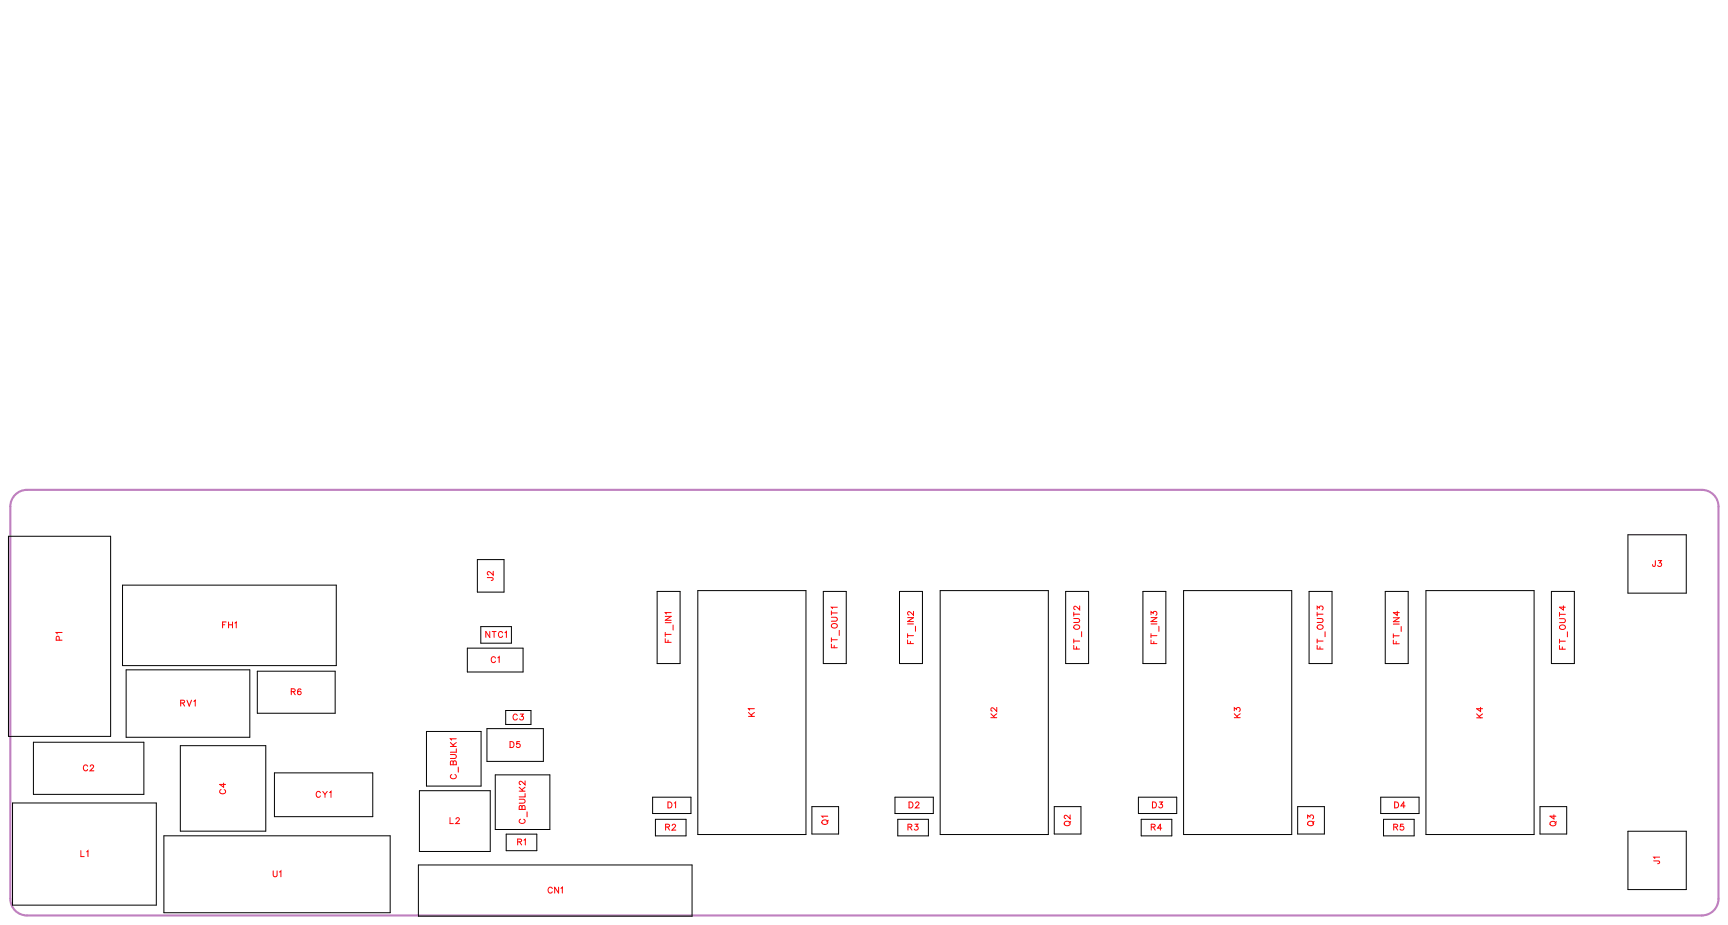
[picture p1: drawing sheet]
<svg xmlns="http://www.w3.org/2000/svg" width="207mm" height="111mm" viewBox="0 0 207 111" stroke-linecap="round" stroke-linejoin="round" font-family="sans-serif">
<path d="M1.8 59.3l.4-.3 .5-.2h.5h201a2 2 0 0 1 2 2v47a2 2 0 0 1-2 2h-201a2 2 0 0 1-2-2v-47l.1-.6 .2-.5z" fill="none" stroke="#bf80bf" stroke-width=".25"/>
<g fill="none" stroke="#000" stroke-width=".12">
<path d="M1 64.3h12.3v24h-12.3zM14.7 70.2h25.7v9.6h-25.7zM56.1 77.7h6.7v2.9h-6.7zM57.3 67.1h3.2v3.9h-3.2zM57.7 75.2h3.7v2h-3.7zM78.9 70.9h2.7v8.7h-2.7zM83.7 70.8h13v29.3h-13zM98.8 70.9h2.7v8.7h-2.7zM107.9 70.9h2.8v8.7h-2.8zM112.8 70.8h13v29.3h-13zM127.9 70.9h2.7v8.7h-2.7zM137.1 70.9h2.8v8.7h-2.8z"/>
<path d="M142 70.8h13v29.3h-13zM157.1 70.9h2.7v8.7h-2.7zM166.2 70.9h2.8v8.7h-2.8zM171.1 70.8h13v29.3h-13zM186.2 70.9h2.7v8.7h-2.7zM195.4 64.1h7v7h-7zM1.5 96.3h17.3v12.3h-17.3zM4 89h13.3v6.3h-13.3zM15.1 80.4h14.9v8h-14.9zM21.6 89.4h10.3v10.3h-10.3zM30.9 80.5h9.3v5.1h-9.3zM32.9 92.7h11.8v5.3h-11.8z"/>
<path d="M50.3 94.8h8.5v7.3h-8.5zM51.2 87.7h6.5v6.6h-6.5zM58.4 87.4h6.8v3.9h-6.8zM59.4 92.9h6.6v6.6h-6.6zM60.7 85.2h3v1.7h-3zM78.3 95.6h4.6v2h-4.6zM78.7 98.3h3.6v2h-3.6zM97.4 96.8h3.2v3.2h-3.2zM107.4 95.6h4.6v2h-4.6zM107.7 98.3h3.7v2h-3.7zM126.5 96.8h3.2v3.2h-3.2zM136.6 95.6h4.6v2h-4.6z"/>
<path d="M136.9 98.3h3.7v2h-3.7zM155.7 96.8h3.2v3.2h-3.2zM165.7 95.6h4.6v2h-4.6zM166 98.3h3.7v2h-3.7zM184.8 96.8h3.2v3.2h-3.2zM195.4 99.7h7v7h-7zM19.7 100.3h27.1v9.2h-27.1zM50.2 103.8h32.8v6.1h-32.8zM60.7 100.1h3.7v1.9h-3.7z"/>
</g>
<g fill="none" stroke="#f00" stroke-width=".12">
<path d="M7.1 76.8v-.4h-.3l-.1 .4h.7M7.4 75.9h-.7l.2 .1M26.7 74.9h.3M27.1 74.6h-.4v.7M27.4 74.9h.5M27.4 74.6v.7M27.9 74.6v.7M28.2 74.7l.1-.1v.7M58.5 69.3h.6l.1 .3h-.3M58.8 75.8v.7l-.5-.7v.7M59.1 75.8h.4M59.2 68.5v.5l-.4-.3-.2-.1-.1 .1v.1l.1 .2"/>
<path d="M59.3 75.8v.7M59.5 78.9a.26 .26 0 0 0-.3-.1 .26 .26 0 0 0-.3 .2v.2a.26 .26 0 0 0 .3 .3 .26 .26 0 0 0 .3-.2M59.7 78.9l.2-.1v.7M60.3 75.9a.26 .26 0 0 0-.3-.1 .26 .26 0 0 0-.2 .2v.2a.26 .26 0 0 0 .2 .3 .26 .26 0 0 0 .3-.2M60.6 75.9l.2-.1v.7M79.8 76.6v.5h.7M79.8 75.9v.4M79.8 76.1h.7M79.8 74.7h.7M79.8 73.9h.7l-.7 .5h.7M80.2 76.8v.3M80.5 73.5h-.7l.2 .2"/>
<path d="M80.8 75v.6M99.8 74h.5l.2 .2-.1 .3h-.6M99.8 77.3v.4h.7M99.8 73.3v.5M99.8 76.5v.5M99.8 76.7h.7M99.8 73.5h.7M99.9 74.9a.35 .35 0 0 1 .4-.1 .35 .35 0 0 1 .1 .4 .33 .33 0 0 1-.4 .1 .33 .33 0 0 1-.1-.4zM100.1 77.4v.3M100.5 72.8h-.7l.1 .2M100.7 75.6v.6M108.9 76.8v.4h.7"/>
<path d="M108.9 76v.5M108.9 76.2h.7M108.9 74.8h.7M108.9 74.1h.7l-.7 .5h.7M109.2 76.9v.3M109.6 73.3v.5l-.3-.3-.3-.1-.1 .1v.1l.2 .2M109.9 75.1v.6M128.8 74.2h.6l.2 .2-.1 .2-.7 .1M128.8 77.4v.5h.8M128.8 73.4v.5M128.8 76.7v.4M128.8 76.9h.8"/>
<path d="M128.8 73.7h.8M129 75a.35 .35 0 0 1 .4 0 .35 .35 0 0 1 .1 .4 .33 .33 0 0 1-.4 .1 .33 .33 0 0 1-.1-.5zM129.2 77.6v.3M129.6 72.7v.5l-.4-.4-.2-.1-.2 .2v.1l.2 .1M129.8 75.8v.6M138.1 73.7v-.3l.3 .2a.24 .24 0 0 1 .4-.2 .24 .24 0 0 1-.1 .4M138.1 76.8v.4h.7M138.1 76.2h.7M138.1 74.8h.7M138.1 74.1h.7l-.7 .5h.7M138.1 76v.5M138.5 76.9v.3"/>
<path d="M139.1 75.1v.6M158.1 74.2h.5l.2 .2-.1 .2-.6 .1M158.1 73.1v-.4l.2 .2a.24 .24 0 0 1 .4-.2 .25 .25 0 0 1-.1 .5M158.1 77.4v.5h.7M158.1 76.9h.7M158.1 73.7h.7M158.1 73.4v.5M158.1 76.7v.4M158.2 75a.35 .35 0 0 1 .4 0 .35 .35 0 0 1 .1 .4 .33 .33 0 0 1-.4 .1 .33 .33 0 0 1-.1-.5zM158.4 77.6v.3M159 75.8v.6M167.2 76.3h.7"/>
<path d="M167.2 74.9h.7M167.2 74.1h.7l-.7 .5h.7M167.2 76.8v.4h.7M167.2 76v.5M167.5 77v.2M167.7 73.3v.5l-.5-.3h.7M168.1 75.1v.6M187.1 74.2h.5l.2 .2-.1 .2-.6 .1M187.1 73.7h.7M187.1 77.4v.5h.7M187.1 73.5v.4M187.1 76.7v.4"/>
<path d="M187.1 76.9h.7M187.2 75a.35 .35 0 0 1 .5 0 .35 .35 0 0 1 .1 .4 .33 .33 0 0 1-.4 .1 .33 .33 0 0 1-.2-.5zM187.5 77.6v.3M187.6 72.7v.5l-.5-.4h.7M188.1 75.8v.6M198.6 67.2v.7h-.2l-.1-.2M199 67.2h.4l-.2 .3a.24 .24 0 0 1 .1 .4 .24 .24 0 0 1-.4-.1M10.5 91.9a.26 .26 0 0 0-.3-.1 .26 .26 0 0 0-.2 .2v.2a.26 .26 0 0 0 .2 .3 .26 .26 0 0 0 .3-.2M10.8 91.9l.2-.1h.1l.1 .1-.1 .2-.3 .4h.5M21.7 84.3h.4l.1-.2-.2-.1h-.3v.7M21.9 84.3l.3 .4M22.4 84l.3 .7 .3-.7"/>
<path d="M23.3 84.1l.1-.1v.7M26.5 94.7a.26 .26 0 0 0-.1 .3 .26 .26 0 0 0 .2 .2h.2a.26 .26 0 0 0 .3-.2 .26 .26 0 0 0-.2-.3M26.8 93.9v.5l-.4-.3h.7M35 83l.4-.1v-.1l-.1-.2h-.3v.7M35.2 83l.2 .3M36.1 82.7a.35 .35 0 0 0-.4 .2 .35 .35 0 0 0 .2 .4 .22 .22 0 0 0 .2-.2 .22 .22 0 0 0-.2-.2 .22 .22 0 0 0-.2 .2M38.4 95.1a.26 .26 0 0 0-.2-.2 .26 .26 0 0 0-.3 .3v.2a.26 .26 0 0 0 .3 .2 .26 .26 0 0 0 .2-.1M38.7 94.9l.3 .4v.3M39.3 94.9l-.3 .4M39.6 95.1l.1-.2v.7M54 98.1v.7h.4M54 90.5h.6l.2 .2-.1 .2-.7 .1"/>
<path d="M54 89.5h.8M54 89.1l.5 .4M54.2 92.9a.26 .26 0 0 0-.2 .3 .26 .26 0 0 0 .3 .2h.2a.26 .26 0 0 0 .3-.2 .26 .26 0 0 0-.2-.3M54.4 91.4l-.1-.1h-.2l-.1 .4h.8v-.3l-.2-.1h-.2v.4M54.7 98.3l.2-.2h.1l.1 .1-.1 .3-.3 .3h.5M54.8 88.6h-.8l.2 .2M54.8 89.8v.4h-.8M54.8 89.1l-.4 .3M55 92v.6M61.2 89h.2a.38 .38 0 0 1 .3 .3 .38 .38 0 0 1-.3 .4h-.2zM62.1 85.8a.26 .26 0 0 0-.3-.1 .26 .26 0 0 0-.2 .2v.2a.26 .26 0 0 0 .2 .3 .26 .26 0 0 0 .3-.2M62.3 95.9h.5l.2 .2-.1 .2h-.6"/>
<path d="M62.3 94.9h.7M62.3 94.4l.5 .5M62.4 89h-.4v.3a.25 .25 0 0 1 .4 0 .25 .25 0 0 1-.1 .3 .25 .25 0 0 1-.3-.1M62.4 85.7h.4l-.2 .2a.24 .24 0 0 1 .2 .4 .24 .24 0 0 1-.4-.1M62.5 98.3a.26 .26 0 0 0-.2 .3 .26 .26 0 0 0 .3 .2h.1a.26 .26 0 0 0 .3-.2 .26 .26 0 0 0-.2-.3M62.6 96.8v-.1h-.2l-.1 .4h.7v-.3l-.1-.2-.2 .1-.1 .4M63 93.7v.4l-.3-.3-.3-.1-.1 .1v.2l.2 .1M63 95.2v.4h-.7M63 94.4l-.4 .3M63.2 97.4v.6M79.9 99.2h.4v-.2l-.1-.1h-.3v.7M80.1 99.2l.2 .4"/>
<path d="M80.2 96.2h.2a.38 .38 0 0 1 .2 .4 .38 .38 0 0 1-.2 .3h-.2zM80.7 99l.1-.1h.1l.2 .1-.1 .2-.4 .4h.5M80.9 96.3l.2-.1v.7M89.8 85.9h.7M89.8 85.5l.5 .4M90.5 85h-.7l.2 .2M90.5 85.5l-.4 .3M98.7 98.4a.35 .35 0 0 1 .4 0 .35 .35 0 0 1 .2 .4 .33 .33 0 0 1-.5 .1 .33 .33 0 0 1-.1-.5zM99.3 97.9h-.7l.2 .2M99.4 98.4l-.2 .2M109 99.2h.4v-.2l-.1-.1h-.3v.7M109.1 96.2h.2a.38 .38 0 0 1 .3 .4 .38 .38 0 0 1-.3 .3h-.2z"/>
<path d="M109.2 99.2l.2 .4M109.8 98.9h.4l-.3 .2a.24 .24 0 0 1 .2 .4 .24 .24 0 0 1-.4-.1M109.9 96.4l.1-.2h.1l.2 .1-.1 .3-.4 .3h.5M118.9 86.1h.7M118.9 85.6l.5 .5M119.6 84.9v.4l-.3-.3-.3-.1-.1 .1v.2l.2 .1M119.6 85.6l-.4 .3M127.8 98.6a.35 .35 0 0 1 .4-.1 .35 .35 0 0 1 .2 .4 .33 .33 0 0 1-.5 .1 .33 .33 0 0 1-.1-.4zM128.4 97.8v.4l-.3-.3-.3-.1-.1 .1v.2l.2 .1M128.5 98.5l-.2 .2M138.2 99.2h.4v-.2l-.1-.1h-.3v.7M138.3 96.2h.2a.38 .38 0 0 1 .3 .4 .38 .38 0 0 1-.3 .3h-.2z"/>
<path d="M138.4 99.2l.2 .4M139.1 96.2h.4l-.2 .3a.24 .24 0 0 1 .2 .4 .25 .25 0 0 1-.5-.1M139.4 99.3h-.5l.3-.4v.7M148.1 85.3v-.4l.3 .2a.24 .24 0 0 1 .4-.2 .24 .24 0 0 1-.1 .4M148.1 86.1h.7M148.1 85.6l.5 .5M148.8 85.6l-.4 .3M156.9 98.2v-.4l.3 .2a.24 .24 0 0 1 .4-.2 .24 .24 0 0 1-.1 .4M157 98.6a.35 .35 0 0 1 .4-.1 .35 .35 0 0 1 .2 .4 .33 .33 0 0 1-.5 .1 .33 .33 0 0 1-.1-.4zM157.7 98.5l-.2 .2M167.2 99.2h.5v-.2l-.2-.1h-.3v.7M167.4 96.2h.2a.38 .38 0 0 1 .2 .4 .38 .38 0 0 1-.2 .3h-.2z"/>
<path d="M167.5 99.2l.2 .4M168.4 98.9h-.3l-.1 .3a.25 .25 0 0 1 .4 0 .25 .25 0 0 1 0 .3 .25 .25 0 0 1-.4-.1M168.6 96.7h-.5l.3-.5v.7M177.2 86.1h.7M177.2 85.6l.5 .5M177.7 84.8v.5l-.5-.3h.7M177.9 85.6l-.4 .3M186.1 98.6a.35 .35 0 0 1 .4-.1 .35 .35 0 0 1 .2 .4 .33 .33 0 0 1-.5 .2 .33 .33 0 0 1-.1-.5zM186.5 97.7v.5l-.5-.3h.7M186.8 98.6l-.2 .2M9.7 102v.7h.4M10.4 102.2l.2-.2v.7"/>
<path d="M32.8 104.5v.5l.2 .2 .2-.1 .1-.6M33.5 104.6l.2-.1v.7M62.1 101l.4-.1 .1-.1-.2-.2h-.3v.8M62.4 101l.2 .4M62.9 100.8l.1-.2v.8M66.3 106.6a.26 .26 0 0 0-.3-.2 .26 .26 0 0 0-.2 .3v.2a.26 .26 0 0 0 .2 .2 .26 .26 0 0 0 .3-.1M67 106.4v.7l-.4-.7v.7M67.3 106.6l.2-.2v.7M198.4 103.3h.7v.2l-.2 .1M199.2 102.8h-.8l.2 .2"/>
</g>
<g font-size="1.2" fill="#fff">
<text x="59.5" y="69.7" transform="rotate(-90 59.5 69.7)">J2</text>
<text x="198.2" y="68.2">J3</text>
<text x="7.7" y="76.8" transform="rotate(-90 7.7 76.8)">P1</text>
<text x="26.6" y="75.6">FH1</text>
<text x="58.2" y="76.8">NTC1</text>
<text x="80.8" y="77.1" transform="rotate(-90 80.8 77.1)">FT_IN1</text>
<text x="100.8" y="77.8" transform="rotate(-90 100.8 77.8)">FT_OUT1</text>
<text x="109.9" y="77.3" transform="rotate(-90 109.9 77.3)">FT_IN2</text>
<text x="129.9" y="77.9" transform="rotate(-90 129.9 77.9)">FT_OUT2</text>
<text x="139.1" y="77.3" transform="rotate(-90 139.1 77.3)">FT_IN3</text>
<text x="159.1" y="77.9" transform="rotate(-90 159.1 77.9)">FT_OUT3</text>
<text x="168.2" y="77.3" transform="rotate(-90 168.2 77.3)">FT_IN4</text>
<text x="188.1" y="77.9" transform="rotate(-90 188.1 77.9)">FT_OUT4</text>
<text x="34.9" y="83.6">R6</text>
<text x="58.9" y="79.8">C1</text>
<text x="21.6" y="85">RV1</text>
<text x="61.1" y="90">D5</text>
<text x="61.5" y="86.7">C3</text>
<text x="90.8" y="86" transform="rotate(-90 90.8 86)">K1</text>
<text x="119.9" y="86.1" transform="rotate(-90 119.9 86.1)">K2</text>
<text x="149.1" y="86.1" transform="rotate(-90 149.1 86.1)">K3</text>
<text x="178.2" y="86.2" transform="rotate(-90 178.2 86.2)">K4</text>
<text x="9.9" y="92.8">C2</text>
<text x="27.4" y="95.3" transform="rotate(-90 27.4 95.3)">C4</text>
<text x="37.9" y="95.9">CY1</text>
<text x="55.1" y="93.5" transform="rotate(-90 55.1 93.5)">C_BULK1</text>
<text x="53.9" y="99.1">L2</text>
<text x="62.1" y="101.6">R1</text>
<text x="63.3" y="98.8" transform="rotate(-90 63.3 98.8)">C_BULK2</text>
<text x="79.8" y="99.9">R2</text>
<text x="80.1" y="97.2">D1</text>
<text x="99.6" y="99" transform="rotate(-90 99.6 99)">Q1</text>
<text x="108.9" y="99.9">R3</text>
<text x="109" y="97.2">D2</text>
<text x="128.7" y="99.1" transform="rotate(-90 128.7 99.1)">Q2</text>
<text x="138.1" y="99.9">R4</text>
<text x="138.2" y="97.2">D3</text>
<text x="157.9" y="99.1" transform="rotate(-90 157.9 99.1)">Q3</text>
<text x="167.2" y="99.9">R5</text>
<text x="167.3" y="97.2">D4</text>
<text x="187" y="99.1" transform="rotate(-90 187 99.1)">Q4</text>
<text x="9.6" y="103">L1</text>
<text x="32.7" y="105.5">U1</text>
<text x="65.7" y="107.4">CN1</text>
<text x="199.4" y="103.7" transform="rotate(-90 199.4 103.7)">J1</text>
</g>
</svg>
